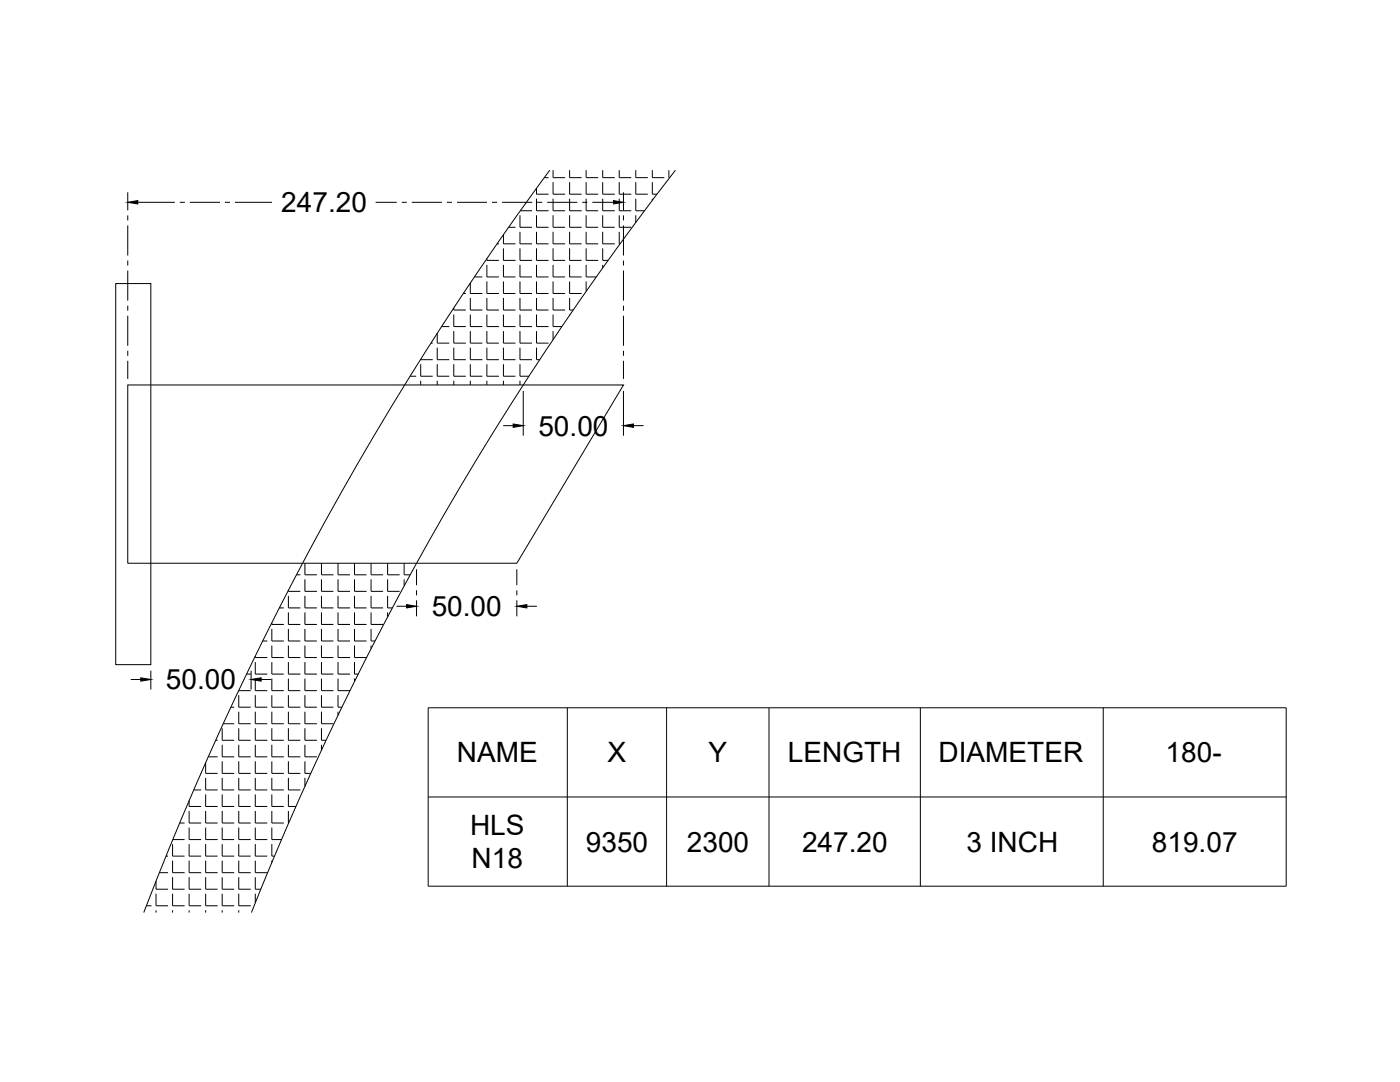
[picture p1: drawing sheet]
<svg xmlns="http://www.w3.org/2000/svg" width="279mm" height="216mm" viewBox="0 0 279 216" stroke-linecap="round" stroke-linejoin="round" font-family="sans-serif">
<!-- layer: 0 -->
<g fill="none" stroke="#000" stroke-width=".2">
<path d="M25.5 38.4v3.6M107.1 37.6v1.1h2.4M107.1 39.6v2.5h2.4M108.6 35.4h.9M109.7 34a627.5 627.5 0 0 0-81 148.1M110.4 34v1.4h2.4M110.4 36.3v2.4h2.4M110.4 39.6v2.5h2.4M113.7 34v1.4h2.4M113.7 36.3v2.4h2.4M113.7 39.6v2.5h2.4M117 34v1.4h2.4"/>
<path d="M117 36.3v2.4h2.4M117 39.6v2.5h2.4M120.3 34v1.4h2.4M120.3 36.3v2.4h2.4M120.3 39.6v2.5h2.4M123.6 34v1.4h2.4M123.6 36.3v2.4h2.4M123.6 39.6v2.5h2.4M124.4 38.4v3.6M126.9 34v1.4h2.4M126.9 36.3v2.4h2.4M126.9 39.6v2.5h1.7"/>
<path d="M130.2 34v1.4h2.4M130.2 36.3v2.4h.9M130.2 39.6v.4M133.5 34v1.4h.1M134.8 34a607.5 607.5 0 0 0-84.6 148.1M23.1 56.6h7v76h-7zM25.5 43v1M25.5 45v6M25.5 52v1M25.5 54v6M27.5 40.4h7.4M35.9 40.4h1"/>
<path d="M37.9 40.4h6M44.9 40.4h1M46.9 40.4h7.4M75 40.4h4.2M80.2 40.4h1M82.2 40.4h6M89.2 40.4h1M91.2 40.4h6M92.5 58.6h.5M93.9 56.5v2.1h2.4M93.9 59.5v2.4h2.4M94.7 55.3h1.6"/>
<path d="M97.2 51.6v.4h2.4M97.2 52.9v2.4h2.4M97.2 56.2v2.4h2.4M97.2 59.5v2.4h2.4M98.2 40.4h1M99.2 48.7h.4M100.2 40.4h6M100.5 46.8v1.9h2.4M100.5 49.6v2.4h2.4M100.5 52.9v2.4h2.4M100.5 56.2v2.4h2.4M100.5 59.5v2.4h2.4"/>
<path d="M101.5 45.4h1.4M103.8 43v2.4h2.4M103.8 46.3v2.4h2.4M103.8 49.6v2.4h2.4M103.8 52.9v2.4h2.4M103.8 56.2v2.4h2.4M103.8 59.5v2.4h2.4M103.8 42.1h2.4M107.1 43v2.4h2.4M107.1 46.3v2.4h2.4M107.1 49.6v2.4h2.4M107.1 52.9v2.4h2.4"/>
<path d="M107.1 56.2v2.4h2.4M107.1 59.5v2.4h2.4M107.2 40.4h1M109.2 40.4h6M110.4 43v2.4h2.4M110.4 46.3v2.4h2.4M110.4 49.6v2.4h2.4M110.4 52.9v2.4h2.4M110.4 56.2v2.4h2.4M110.4 59.5v2.4h2.4M113.7 43v2.4h2.4M113.7 46.3v2.4h2.4"/>
<path d="M113.7 49.6v2.4h2.4M113.7 52.9v2.4h2.4M113.7 56.2v2.4h2.4M113.7 59.5v2.4h.7M116.2 40.4h1M117 43v2.4h2.4M117 46.3v2.4h2.4M117 49.6v2.4h2.4M117 52.9v2.4h2M117 56.2v1.9M118.2 40.4h4.2M120.3 43v2.4h2.4"/>
<path d="M120.3 46.3v2.4h2.4M120.3 49.6v2.4h1M120.3 52.9v.5M123.6 43v2.4h2.4M123.6 46.3v2.4h.1M124.4 43v1M124.4 45v6M124.4 52v1M124.4 54v6M126.9 43v1.4M25.5 76.8h98.9l-21.3 35.6h-77.6zM25.5 61v1"/>
<path d="M25.5 63v6M25.5 70v1M25.5 72v3.6M81.8 75.1h1.3M84 71.7l2.4 .1M84 72.7v2.4h2.4M84 76v.8M86 68.5h.4M87.3 66.5v2h2.4M87.3 69.4v2.4h2.4M87.3 72.7v2.4h2.4M87.3 76v.8"/>
<path d="M88.1 65.2h1.6M90.6 61.4v.5h2.4M90.6 62.8v2.4h2.4M90.6 66.1v2.4h2.4M90.6 69.4v2.4h2.4M90.6 72.7v2.4h2.4M90.6 76v.8M93.9 62.8v2.4h2.4M93.9 66.1v2.4h2.4M93.9 69.4v2.4h2.4M93.9 72.7v2.4h2.4M93.9 76v.8"/>
<path d="M97.2 62.8v2.4h2.4M97.2 66.1v2.4h2.4M97.2 69.4v2.4h2.4M97.2 72.7v2.4h2.4M97.2 76v.8M100.5 62.8v2.4h2.4M100.5 66.1v2.4h2.4M100.5 69.4v2.4h2.4M100.5 72.7v2.4h2.4M100.5 76v.8M103.8 62.8v2.4h2.4M103.8 66.1v2.4h2.4"/>
<path d="M103.8 69.4v2.4h2.4M103.8 72.7v2.4h1.7M103.8 76v.8M104.4 78v8.9M107.1 62.8v2.4h2.4M107.1 66.1v2.4h2.4M107.1 69.4v2.4h.6M107.1 72.7h.1M110.4 62.8v2.4h1.7M110.4 66.1v1.7M113.7 62.8v.1M124.4 61v1"/>
<path d="M124.4 63v6M124.4 70v1M124.4 72v3.6M124.4 78v8.9M100.4 84.9h2M126.4 84.9h2M57.6 117.8v.2h2.3M57.6 118.9v2.4h2.3M59.2 114.7h.7M60.9 112.4v2.3h2.3M60.9 115.6v2.4h2.3M60.9 118.9v2.4h2.3"/>
<path d="M64.2 112.4v2.3h2.3M64.2 115.6v2.4h2.3M64.2 118.9v2.4h2.3M67.5 112.4v2.3h2.4M67.5 115.6v2.4h2.4M67.5 118.9v2.4h2.4M70.7 112.4v2.3h2.5M70.7 115.6v2.4h2.5M70.7 118.9v2.4h2.5M74.1 112.4v2.3h2.4M74.1 115.6v2.4h2.4M74.1 118.9v2.4h2.4"/>
<path d="M77.4 112.4v2.3h2.4M77.4 115.6v2.4h2.4M77.4 118.9v2.4h.9M80.7 112.4v2.3h1.2M80.7 115.6v1.3M83.1 113.6v3.2M83.1 117.8v1M83.1 119.8v3.2M103.1 113.6v3.2M103.1 117.8v1M103.1 119.8v3.2M26.1 135.6h2"/>
<path d="M30.1 133.8v3.8M47.6 137.8h2.4M47.6 138.7v2.4h2.4M49.2 134.5h.8M50.1 133.8v3.8M50.9 130.9v.3h2.4M50.9 132.1v2.4h2.4M50.9 135.4v2.4h2.4M50.9 138.7v2.4h2.4M52.1 135.6h2M52.4 127.9h.9M54.3 124.3v.3h2.3"/>
<path d="M54.3 125.5v2.4h2.3M54.3 128.8v2.4h2.3M54.3 132.1v2.4h2.3M54.3 135.4v2.4h2.3M54.3 138.7v2.4h2.3M55.7 121.3h.9M57.6 122.2v2.4h2.3M57.6 125.5v2.4h2.3M57.6 128.8v2.4h2.3M57.6 132.1v2.4h2.3M57.6 135.4v2.4h2.3M57.6 138.7v2.4h2.3"/>
<path d="M60.9 122.2v2.4h2.3M60.9 125.5v2.4h2.3M60.9 128.8v2.4h2.3M60.9 132.1v2.4h2.3M60.9 135.4v2.4h2.3M60.9 138.7v2.4h2.3M64.2 122.2v2.4h2.3M64.2 125.5v2.4h2.3M64.2 128.8v2.4h2.3M64.2 132.1v2.4h2.3M64.2 135.4v2.4h2.3M64.2 138.7v2.4h2.3"/>
<path d="M67.5 122.2v2.4h2.4M67.5 125.5v2.4h2.4M67.5 128.8v2.4h2.4M67.5 132.1v2.4h2.4M67.5 135.4v2.4h2.4M67.5 138.7v2.4h.7M70.7 122.2v2.4h2.5M70.7 125.5v2.4h2.5M70.7 128.8v2.4h2.5M70.7 132.1v2.4h.8M70.7 135.4v.6M74.1 122.2v2.4h2.4"/>
<path d="M74.1 125.5v2.4h.7M74.1 128.8v.6M77.4 122.2v.9M79.1 121h2M105.1 121h2M37.7 159.8v1.1h2.4M38.7 157.6h1.4M40.1 154.3h.1M41 152.2v2.1h2.4M41 155.2v2.4h2.4M41 158.5v2.4h2.4M41.6 151h1.8"/>
<path d="M43 147.7h.4M44.3 145.3v2.4h2.4M44.3 148.6v2.4h2.4M44.3 151.9v2.4h2.4M44.3 155.2v2.4h2.4M44.3 158.5v2.4h2.4M44.5 144.4h2.2M46.1 141.1h.6M47.6 142v2.4h2.4M47.6 145.3v2.4h2.4M47.6 148.6v2.4h2.4M47.6 151.9v2.4h2.4"/>
<path d="M47.6 155.2v2.4h2.4M47.6 158.5v2.4h2.4M50.9 142v2.4h2.4M50.9 145.3v2.4h2.4M50.9 148.6v2.4h2.4M50.9 151.9v2.4h2.4M50.9 155.2v2.4h2.4M50.9 158.5v2.4h2.4M54.3 142v2.4h2.3M54.3 145.3v2.4h2.3M54.3 148.6v2.4h2.3M54.3 151.9v2.4h2.3"/>
<path d="M54.3 155.2v2.4h2.3M54.3 158.5v2.4h2.3M57.6 142v2.4h2.3M57.6 145.3v2.4h2.3M57.6 148.6v2.4h2.3M57.6 151.9v2.4h2.3M57.6 155.2v2.4h2.3M57.6 158.5v2.4h1.5M60.9 142v2.4h2.3M60.9 145.3v2.4h2.3M60.9 148.6v2.4h2.3M60.9 151.9v2.4h1.1"/>
<path d="M60.9 155.2v1.7M64.2 142v2.4h2.3M64.2 145.3v2.4h.9M64.2 148.6v1.1M67.5 142v.7M85.4 141.2h171.3v35.6h-171.3zM85.4 159h171.3M113.2 141.2v35.6M133 141.2v35.6M153.5 141.2v35.6M183.7 141.2v35.6M220.2 141.2v35.6"/>
<path d="M31.1 175.8v1.6h2.4M31.1 178.3v2.4h2.4M31.8 174.1h1.7M33.1 170.8h.4M34.4 168.4v2.4h2.4M34.4 171.7v2.4h2.4M34.4 175v2.4h2.4M34.4 178.3v2.4h2.4M34.5 167.5h2.3M35.8 164.2h1M37.7 161.8v2.4h2.4M37.7 165.1v2.4h2.4"/>
<path d="M37.7 168.4v2.4h2.4M37.7 171.7v2.4h2.4M37.7 175v2.4h2.4M37.7 178.3v2.4h2.4M41 161.8v2.4h2.4M41 165.1v2.4h2.4M41 168.4v2.4h2.4M41 171.7v2.4h2.4M41 175v2.4h2.4M41 178.3v2.4h2.4M44.3 161.8v2.4h2.4M44.3 165.1v2.4h2.4"/>
<path d="M44.3 168.4v2.4h2.4M44.3 171.7v2.4h2.4M44.3 175v2.4h2.4M44.3 178.3v2.4h2.4M47.6 161.8v2.4h2.4M47.6 165.1v2.4h2.4M47.6 168.4v2.4h2.4M47.6 171.7v2.4h2.4M47.6 175v2.4h2.4M47.6 178.3v2.4h2.4M50.9 161.8v2.4h2.4M50.9 165.1v2.4h2.4"/>
<path d="M50.9 168.4v2.4h2.4M50.9 171.7v2.4h2.4M50.9 175v2.4h1.1M50.9 178.3v1.9M54.3 161.8v2.4h2.3M54.3 165.1v2.4h1.9M54.3 168.4v2.4h.5M54.3 171.7v.4M57.6 161.8v2.4M29.2 180.7h1M31.1 181.6v.5M34.4 181.6v.5"/>
<path d="M37.7 181.6v.5M41 181.6v.5M44.3 181.6v.5M47.6 181.6v.5"/>
</g>
<path d="M25.5 40.4l2-.4v.7zM122.4 40l2 .4-2 .3zM102.4 84.6l2 .3-2 .4zM124.4 84.9l2-.3v.7zM28.1 135.2l2 .4-2 .3zM50.1 135.6l2-.4v.7zM81.1 120.6l2 .4-2 .3zM103.1 121l2-.4v.7z" fill="#000" stroke="#000" stroke-width=".2"/>
<g font-size="5.6">
<text x="56.1" y="42.3">247.20</text>
<text x="107.5" y="86.9">50.00</text>
<text x="86.2" y="122.9">50.00</text>
<text x="33.1" y="137.6">50.00</text>
<text x="91.2" y="152.1">NAME</text>
<text x="121.3" y="152.1">X</text>
<text x="141.4" y="152.1">Y</text>
<text x="157.2" y="152.1">LENGTH</text>
<text x="187.3" y="152.1">DIAMETER</text>
<text x="232.6" y="152.1">180-</text>
<text x="93.8" y="166.6">HLS</text>
<text x="94.1" y="173.3">N18</text>
<text x="116.9" y="169.9">9350</text>
<text x="137.1" y="169.9">2300</text>
<text x="160.1" y="169.9">247.20</text>
<text x="192.9" y="169.9">3 INCH</text>
<text x="229.9" y="169.9">819.07</text>
</g>
</svg>
